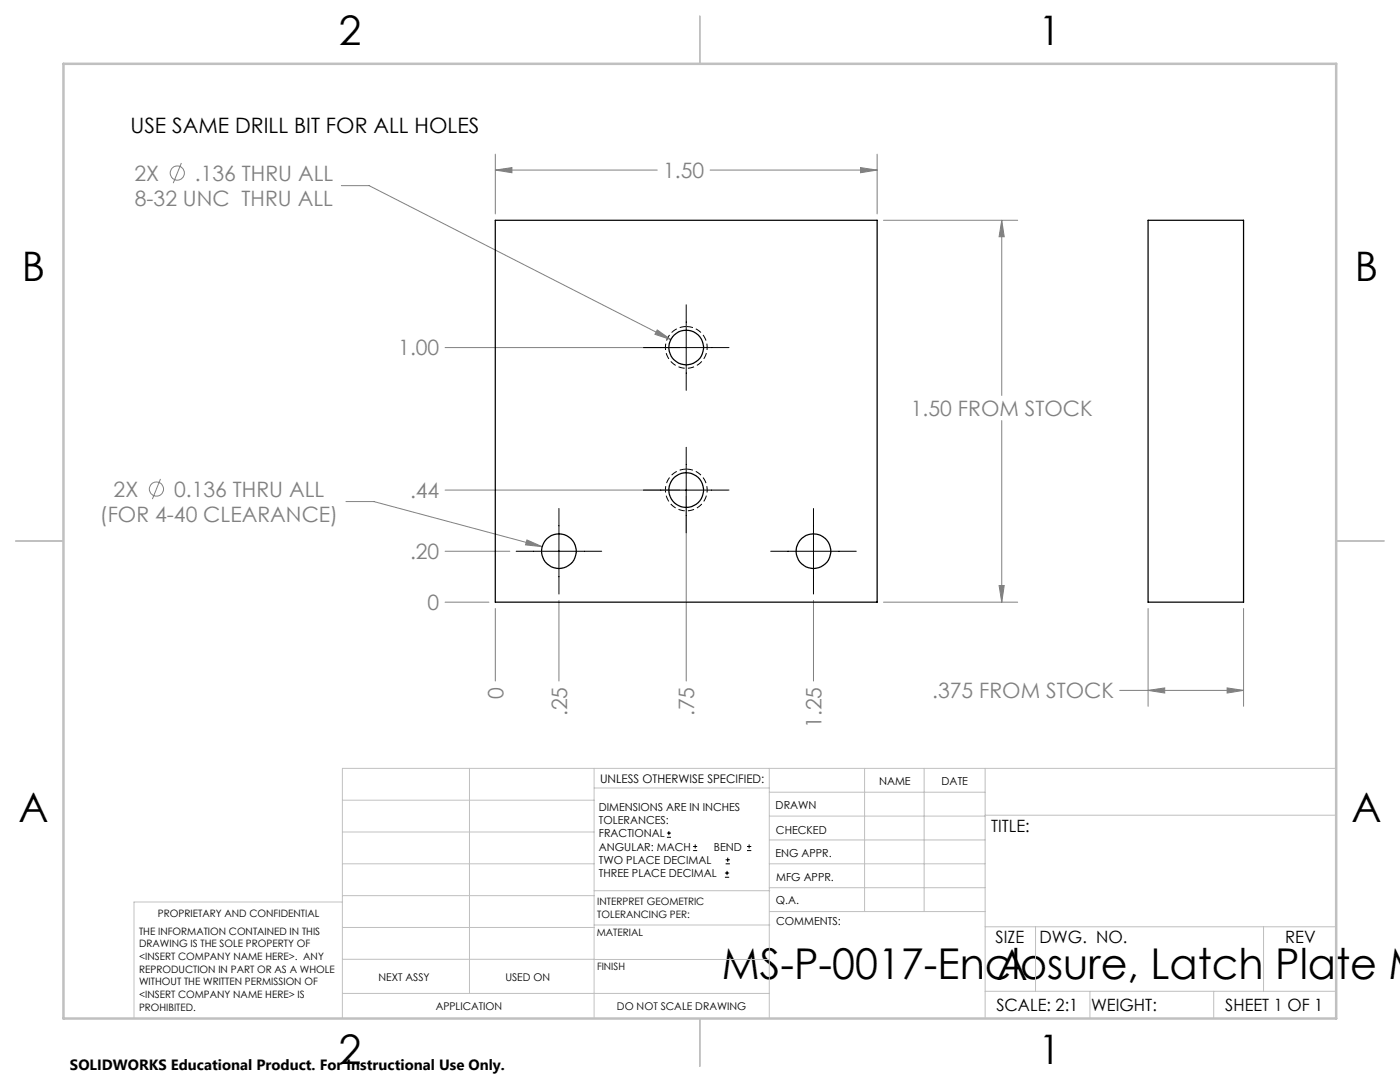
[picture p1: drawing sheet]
<svg xmlns="http://www.w3.org/2000/svg" width="279mm" height="216mm" viewBox="0 0 279 216" stroke-linecap="round" stroke-linejoin="round" font-family="sans-serif">
<g fill="none" stroke="#808080" stroke-width=".2">
<path d="M36.2 32.5l-1.6 4M68.1 37h5.6l60.2 30.8M98.8 33.9l3.4-.5v1.1zM98.8 30.8v11.9M98.8 33.9h32.4M141.7 33.9h33.3M171.7 33.4l3.3 .5-3.3 .6zM175 30.8v11.9M176.3 44h26.8M199.9 44l.5 3.2h-1zM199.9 44v34.9M88.8 69.4h46.9"/>
<path d="M131.2 65.8l2.7 2-3.2-1.1zM32 95.6l-1.6 4M88.8 97.8h46.9M136.9 99.1v36.8M199.9 83.9v36.3M69 100.1h5.6l33.6 9M88.8 110h12.9M105.2 107.7l3 1.4-3.3-.4zM111.5 119.8v16.1M162.3 119.8v16.1M199.4 116.8h1l-.5 3.4zM88.8 120.2h8.8"/>
<path d="M98.8 121.4v14.5M176.3 120.2h26.8M223.4 137.8h24.8M229.1 137.8l3.3-.5v1zM229.1 121.4v19.5M244.9 137.3l3.3 .5-3.3 .5zM248.2 121.4v19.5"/>
<circle cx="35.4" cy="34.5" r="1.42"/>
<circle cx="31.2" cy="97.6" r="1.41"/>
</g>
<g fill="none" stroke="#000" stroke-width=".2">
<path d="M128.4 69.4h17.1M136.9 60.8v17.1M128.4 97.8h17.1M136.9 89.3v17M103 110h17.1M111.5 101.5v17M153.8 110h17.1M162.3 101.5v17M133.1 167.1h.8M133.1 166.2h.8M133.5 165.8v.9M138.3 169.7h.8"/>
<path d="M138.3 168.9h.8M138.7 168.5v.8M144.7 175h.8M144.7 174.2h.8M144.8 172.4h.9M144.8 171.6h.9M145.1 173.8v.8M145.2 171.1v.9M149.1 169.7h.8M149.1 168.9h.8M149.5 168.5v.8"/>
</g>
<path d="M137 65.2a4.2 4.2 0 0 0-3.7 6.1 4.2 4.2 0 0 0 7.2 .3 4.2 4.2 0 0 0-3.2-6.4h-.3M137 93.6a4.2 4.2 0 0 0-3.7 6.2 4.2 4.2 0 0 0 7.2 .2 4.2 4.2 0 0 0-3.2-6.4h-.3" fill="none" stroke="#000" stroke-width=".2" stroke-dasharray="1.3 .6" stroke-dashoffset="-.1" stroke-linecap="butt"/>
<g fill="none" stroke="#c0c0c0" stroke-width=".2">
<path d="M68.3 159.7h50.3M93.7 153.3v44.9M118.6 153.3v49.9M118.6 157.2h34.9M153.5 153.3v49.9M153.5 158.1h43.1M172.5 153.3v28.6M184.4 153.3v28.6M196.6 153.3v49.9M266.7 153.3h-198.4v49.9M68.3 178.7h50.3M68.3 172.4h50.3"/>
<path d="M68.3 166h50.3M68.3 180h-41.6v23.2M118.6 177.7h35M153.5 167.6h43.1M153.5 162.8h43.1M153.5 172.4h43.1M153.5 177.1h43.1M196.6 162.7h70.1M68.3 198.2h85.2M68.3 191.4l85.2 .1M68.3 185.1h50.3M118.6 184.6h35"/>
<path d="M153.6 181.9h43M196.6 197.8h70.1M196.6 184.9h70.1M206.7 184.9v12.9M217.5 197.8v5.4M242.2 197.8v5.4M252.2 184.9v12.9"/>
</g>
<path d="M139.7 3.2v9.5M3.1 107.9h9.6M266.7 107.9h9.5M139.7 203.2v9.6" fill="none" stroke="#c0c0c0" stroke-width=".25"/>
<path d="M12.7 12.7h254v190.5h-254z" fill="none" stroke="#c0c0c0" stroke-width=".5"/>
<path d="M171.7 33.4l3.3 .5-3.3 .6zM98.8 33.9l3.4-.5v1.1zM199.9 44l.5 3.2h-1zM199.4 116.8h1l-.5 3.4zM131.2 65.8l-.5 .9 3.2 1.1zM105.2 107.7l-.3 1 3.3 .4zM229.1 137.8l3.3-.5v1zM244.9 137.3l3.3 .5-3.3 .5z" fill="#808080"/>
<g fill="none" stroke="#000" stroke-width=".25">
<path d="M98.8 44h76.2v76.2h-76.2zM229.1 44h19.1v76.2h-19.1z"/>
<circle cx="136.9" cy="69.4" r="3.5"/>
<circle cx="136.9" cy="97.8" r="3.5"/>
<circle cx="111.5" cy="110" r="3.5"/>
<circle cx="162.3" cy="110" r="3.5"/>
</g>
<g font-size="8.5">
<text x="144.1" y="195.4">MS-P-0017-Enclosure, Latch Plate M</text>
<text x="198.9" y="195.5">A</text>
</g>
<g font-size="8.1">
<text x="67.6" y="8.9">2</text>
<text x="207.3" y="8.9">1</text>
<text x="4.4" y="56.2">B</text>
<text x="270.4" y="56.2">B</text>
<text x="3.7" y="164.1">A</text>
<text x="269.7" y="164.1">A</text>
<text x="67.6" y="212.4">2</text>
<text x="207.3" y="212.4">1</text>
</g>
<text font-size="4.2" x="26" y="26.6">USE SAME DRILL BIT FOR ALL HOLES</text>
<g font-size="4.2" fill="#808080">
<text x="132.4" y="35.5">1.50</text>
<text x="26.8" y="36.1">2X</text>
<text x="26.9" y="41.2">8-32 UNC THRU ALL</text>
<text x="38.9" y="36.1">.136 THRU ALL</text>
<text x="79.5" y="70.9">1.00</text>
<text x="181.8" y="83">1.50 FROM STOCK</text>
<text x="22.7" y="99.1">2X</text>
<text x="34.7" y="99.1">0.136 THRU ALL</text>
<text x="81.8" y="99.4">.44</text>
<text x="19.9" y="104.2">(FOR 4-40 CLEARANCE)</text>
<text x="81.8" y="111.6">.20</text>
<text x="85.3" y="121.7">0</text>
<text x="100.5" y="139.4" transform="rotate(-90 100.5 139.4)">0</text>
<text x="113.2" y="142.9" transform="rotate(-90 113.2 142.9)">.25</text>
<text x="138.6" y="142.9" transform="rotate(-90 138.6 142.9)">.75</text>
<text x="186" y="139.4">.375 FROM STOCK</text>
<text x="164" y="145.2" transform="rotate(-90 164 145.2)">1.25</text>
</g>
<g font-size="3.4">
<text x="197.8" y="166">TITLE:</text>
<text x="198.7" y="188.1">SIZE</text>
<text x="207.5" y="188.1">DWG. NO.</text>
<text x="256.5" y="188.2">REV</text>
<text x="198.8" y="201.7">SCALE: 2:1</text>
<text x="217.7" y="201.8">WEIGHT:</text>
<text x="244.5" y="201.7">SHEET 1 OF 1</text>
</g>
<text font-size="3" x="14" y="213.5">SOLIDWORKS Educational Product. For Instructional Use Only.</text>
<text font-size="2.4" x="119.8" y="156.2">UNLESS OTHERWISE SPECIFIED:</text>
<g font-size="2.2">
<text x="119.5" y="161.8">DIMENSIONS ARE IN INCHES</text>
<text x="154.8" y="161.4">DRAWN</text>
<text x="175.4" y="156.6">NAME</text>
<text x="187.9" y="156.7">DATE</text>
<text x="119.5" y="164.4">TOLERANCES:</text>
<text x="119.5" y="167.1">FRACTIONAL</text>
<text x="154.9" y="166.3">CHECKED</text>
<text x="119.5" y="169.7">ANGULAR: MACH</text>
<text x="119.5" y="172.4">TWO PLACE DECIMAL</text>
<text x="142.5" y="169.7">BEND</text>
<text x="154.8" y="171">ENG APPR.</text>
<text x="119.5" y="175">THREE PLACE DECIMAL</text>
<text x="154.9" y="175.7">MFG APPR.</text>
<text x="154.9" y="180.4">Q.A.</text>
<text x="154.9" y="184.6">COMMENTS:</text>
</g>
<g font-size="2.1">
<text x="75.5" y="195.7">NEXT ASSY</text>
<text x="100.9" y="195.7">USED ON</text>
<text x="86.9" y="201.5">APPLICATION</text>
<text x="123.1" y="201.6">DO NOT SCALE DRAWING</text>
</g>
<g font-size="2">
<text x="31.5" y="182.9">PROPRIETARY AND CONFIDENTIAL</text>
<text x="119.2" y="180.6">INTERPRET GEOMETRIC</text>
<text x="119.2" y="183.1">TOLERANCING PER:</text>
<text x="27.8" y="186.5">THE INFORMATION CONTAINED IN THIS</text>
<text x="27.8" y="189">DRAWING IS THE SOLE PROPERTY OF</text>
<text x="27.8" y="191.6">&lt;INSERT COMPANY NAME HERE&gt;. ANY</text>
<text x="119.1" y="186.7">MATERIAL</text>
<text x="27.8" y="194.1">REPRODUCTION IN PART OR AS A WHOLE</text>
<text x="27.8" y="196.6">WITHOUT THE WRITTEN PERMISSION OF</text>
<text x="119.1" y="193.5">FINISH</text>
<text x="27.8" y="199.1">&lt;INSERT COMPANY NAME HERE&gt; IS</text>
<text x="27.8" y="201.7">PROHIBITED.</text>
</g>
</svg>
